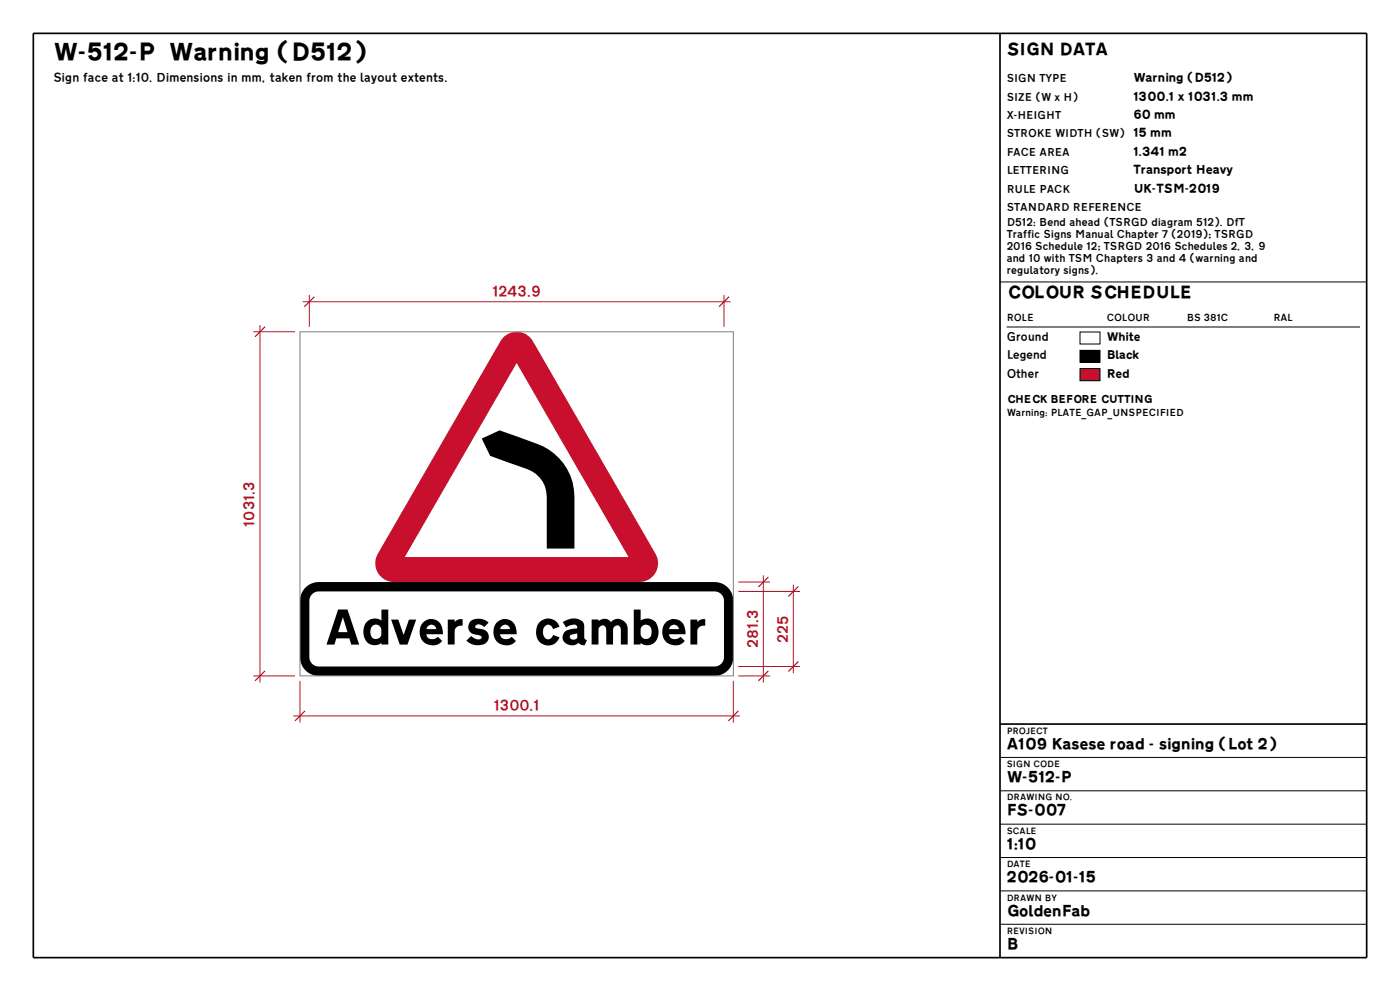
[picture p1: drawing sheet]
<svg xmlns="http://www.w3.org/2000/svg" width="420mm" height="297mm" viewBox="0 0 420 297" stroke-linecap="round" stroke-linejoin="round" font-family="sans-serif">
<path d="M150.7 101.4a5.6 5.6 0 0 1 9.2 .9l36.8 63.7a5.6 5.6 0 0 1-4.9 8.4h-73.6a5.6 5.6 0 0 1-4.9-8.4z" fill-rule="evenodd" fill="#c8102e"/>
<path d="M155 108.8l33.6 58.1h-67.2z" fill="#fff"/>
<g fill="#000">
<path d="M144.5 131.4l5.4-2.4 11.1 4a16.8 16.8 0 0 1 11.3 15.8v15.6h-8.3v-15.6a8.7 8.7 0 0 0-5.8-8.2l-11.2-4z" fill-rule="evenodd"/>
<path d="M91.6 176.1l1.9-1.2 2.1-.5h118.8a5.6 5.6 0 0 1 5.6 5.7v16.8a5.6 5.6 0 0 1-5.6 5.7h-118.8a5.6 5.6 0 0 1-5.6-5.7v-17.6l.4-1.4z" fill-rule="evenodd"/>
</g>
<path d="M93.6 178.1l.9-.6 1.1-.2h118.8a2.81 2.81 0 0 1 2.8 2.8v16.8a2.81 2.81 0 0 1-2.8 2.9h-118.8a2.81 2.81 0 0 1-2.8-2.9v-16.8l.2-1.1z" fill-rule="evenodd" fill="#fff"/>
<path d="M101.4 182.7h2.9l3.5 10.5h-2.4l-.6-1.9h-3.9l-.6 1.9h-2.3zM102.8 184.9l-1.3 4.6h2.7zM110.2 186.2a3.5 3.5 0 0 1 4.2-.2v-3.3h2.1v10.5h-2.1v-.5l-.6 .4a3.4 3.4 0 0 1-4.8-3.7l.1-.7a4.1 4.1 0 0 1 1.1-2.5zM111.6 187.7a2.31 2.31 0 0 0 1.1 3.8 1.54 1.54 0 0 0 1.7-1.4v-1.6a1.61 1.61 0 0 0-1.1-1.2 1.61 1.61 0 0 0-1.7 .4zM117.3 185.7h2.2l1.6 4.6 1.6-4.6h2.1l-2.6 7.5h-2.3zM127.1 186.4a3.6 3.6 0 0 1 4-.4 3.6 3.6 0 0 1 1.8 3.7v.4h-5a1.98 1.98 0 0 0 1.5 1.4 1.98 1.98 0 0 0 2-.7l1.2 1.2a3.7 3.7 0 0 1-4.2 1.2 3.7 3.7 0 0 1-2.5-3.5 4.6 4.6 0 0 1 1.2-3.3zM128.4 187.6l-.5 .9h3a1.5 1.5 0 0 0-2.5-.9zM134.3 185.7h2.1v.7l.2-.2a2.72 2.72 0 0 1 2.2-.6v1.9a1.9 1.9 0 0 0-2.4 1.7v4h-2.1zM141.1 186.2a4.3 4.3 0 0 1 5.5 .4l-1.3 1.3a1.73 1.73 0 0 0-2.8-.2l.2 .5a5.3 5.3 0 0 1 3.7 1.5 2.57 2.57 0 0 1-.3 2.8 2.57 2.57 0 0 1-2.6 .9 3.8 3.8 0 0 1-3.5-1.5l1.3-1.2a2.69 2.69 0 0 0 2.9 .8 .62 .62 0 0 0 .2-.8 .62 .62 0 0 0-.7-.3h-.1a2.62 2.62 0 0 1-2.8-3.8zM149.2 186.4a3.6 3.6 0 0 1 4-.4 3.6 3.6 0 0 1 1.8 3.7v.4h-5a1.98 1.98 0 0 0 1.5 1.4 1.98 1.98 0 0 0 2-.7l1.2 1.2a3.7 3.7 0 0 1-4.2 1.2 3.7 3.7 0 0 1-2.5-3.5 4.6 4.6 0 0 1 1.2-3.3zM150.5 187.6l-.4 .9h2.9a1.5 1.5 0 0 0-2.5-.9zM162.1 186.2a3.5 3.5 0 0 1 5.7 1.7l-1.8 .6a1.6 1.6 0 0 0-2-1.1 1.6 1.6 0 0 0-1.1 2 1.67 1.67 0 0 0 2.1 2.1l.5-.4a.73 .73 0 0 1 .8-.7l1.4 .6a3.3 3.3 0 0 1-3.7 2.4 4.1 4.1 0 0 1-3.1-4.7 3.7 3.7 0 0 1 1.2-2.5zM168.8 186.4l2.7-1a4.1 4.1 0 0 1 3.4 1.1l.4 1v3a1.04 1.04 0 0 0 .8 1.3l-.5 1.1a.91 .91 0 0 1-1.5 .2l-.6-.5a2.93 2.93 0 0 1-4.7-1.3 2.69 2.69 0 0 1 2.2-2.7l2.2-.2a1.07 1.07 0 0 0-.5-1.2 1.07 1.07 0 0 0-1.3 .1l-1.6 .7zM171.1 190.3l-.1 .3a1.12 1.12 0 0 0 .6 1.2 1.12 1.12 0 0 0 1.3-.3l.3-.5v-1.1zM177.5 185.7h2v.5l.6-.4a2.38 2.38 0 0 1 3.2 .7 2.9 2.9 0 0 1 4.8 .9l.2 1.1v4.7h-2.1v-4.6l-.5-1.1a1.21 1.21 0 0 0-1.7 .8l-.1 4.9h-2l-.1-5.1a1.19 1.19 0 0 0-1.4-.6 1.19 1.19 0 0 0-.9 1.2v4.5h-2zM190.1 182.7h2.1v3.3a3.5 3.5 0 0 1 3.8-.1 3.5 3.5 0 0 1 1.6 3.5 3.4 3.4 0 0 1-1.6 3.5 3.4 3.4 0 0 1-3.8-.2v.5h-2.1zM192.5 187.8l-.3 .8v1.7a1.73 1.73 0 0 0 2.2 1.1 1.73 1.73 0 0 0 1.1-2.2 1.71 1.71 0 0 0-1-1.8 1.71 1.71 0 0 0-2 .4zM199.9 186.4a3.6 3.6 0 0 1 4-.4 3.6 3.6 0 0 1 1.8 3.7v.4h-5a1.98 1.98 0 0 0 1.5 1.4 1.98 1.98 0 0 0 2-.7l1.1 1.2a3.7 3.7 0 0 1-4.1 1.2 3.7 3.7 0 0 1-2.5-3.5 4.6 4.6 0 0 1 1.2-3.3zM201.2 187.6l-.5 .9h3a1.5 1.5 0 0 0-2.5-.9zM207.1 185.7h2.1v.7l.2-.2a2.72 2.72 0 0 1 2.2-.6v1.9a1.9 1.9 0 0 0-2.4 1.7v4h-2.1z" fill-rule="evenodd" fill="#000"/>
<path d="M90 99.4h130v103.2h-130z" fill="none" stroke="#808080" stroke-width=".3"/>
<path d="M324 99.5h6v3.6h-6z" fill="#fff"/>
<path d="M324 99.5h6v3.6h-6zM324 105h6v3.6h-6z" fill="none" stroke="#000" stroke-width=".3"/>
<path d="M324 105h6v3.6h-6z" fill="#000"/>
<path d="M324 110.5h6v3.6h-6z" fill="#c8102e"/>
<path d="M300 84.5h110M302 98h106M324 110.5h6v3.6h-6zM300 227h110M300 237h110M300 247h110M300 257h110M300 267h110M300 277h110" fill="none" stroke="#000" stroke-width=".3"/>
<g fill="none" stroke="#b01020" stroke-width=".3">
<path d="M76 99.4h12.5M78 97.4v107.2M90.8 90.4h128.4M92.8 88.4v9.5M217.2 88.4v9.5M221.5 174.4h9.5M221.5 177.3h18.5M229 172.4v32.2M238 175.3v26.5M221.5 199.8h18.5M76 202.6h12.5M88 214.6h134"/>
<path d="M90 204.1v12.5M220 204.1v12.5M221.5 202.6h9.5"/>
</g>
<path d="M79.5 97.9l-3 3M94.3 88.9l-3 3M218.7 88.9l-3 3M230.5 172.9l-3 3M239.5 175.8l-3 3M239.5 198.3l-3 3M79.5 201.1l-3 3M91.5 213.1l-3 3M221.5 213.1l-3 3M230.5 201.1l-3 3" fill="none" stroke="#b01020" stroke-width=".35"/>
<path d="M10 10h400v277h-400zM300 10v277M300 217h110" fill="none" stroke="#000" stroke-width=".5"/>
<text font-size="7.1" x="16" y="19">W-512-P Warning (D512)</text>
<g font-size="5">
<text x="302" y="17">SIGN DATA</text>
<text x="302" y="90">COLOUR SCHEDULE</text>
</g>
<g font-size="4.6">
<text x="302" y="225">A109 Kasese road - signing (Lot 2)</text>
<text x="302" y="235">W-512-P</text>
<text x="302" y="245">FS-007</text>
<text x="302" y="255">1:10</text>
<text x="302" y="265">2026-01-15</text>
<text x="302" y="275">GoldenFab</text>
<text x="302" y="285">B</text>
</g>
<g font-size="4.3" fill="#b01020">
<text x="147.7" y="89.2">1243.9</text>
<text x="76.8" y="157.8" transform="rotate(-90 76.8 157.8)">1031.3</text>
<text x="227.8" y="194.3" transform="rotate(-90 227.8 194.3)">281.3</text>
<text x="236.8" y="192.6" transform="rotate(-90 236.8 192.6)">225</text>
<text x="148.1" y="213.4">1300.1</text>
</g>
<g font-size="3.6">
<text x="16" y="25">Sign face at 1:10. Dimensions in mm, taken from the layout extents.</text>
<text x="340" y="25">Warning (D512)</text>
<text x="340" y="30.5">1300.1 x 1031.3 mm</text>
<text x="340" y="36">60 mm</text>
<text x="340" y="47">1.341 m2</text>
<text x="340" y="52.5">Transport Heavy</text>
<text x="340" y="58">UK-TSM-2019</text>
</g>
<g font-size="3.4">
<text x="302" y="102.5">Ground</text>
<text x="332" y="102.5">White</text>
<text x="302" y="108">Legend</text>
<text x="302" y="113.5">Other</text>
<text x="332" y="108">Black</text>
<text x="332" y="113.5">Red</text>
</g>
<g font-size="3.1">
<text x="302" y="25">SIGN TYPE</text>
<text x="302" y="30.5">SIZE (W x H)</text>
<text x="302" y="36">X-HEIGHT</text>
<text x="302" y="41.5">STROKE WIDTH (SW) 15 mm</text>
<text x="302" y="47">FACE AREA</text>
<text x="302" y="52.5">LETTERING</text>
<text x="302" y="58">RULE PACK</text>
<text x="302" y="63.5">STANDARD REFERENCE</text>
<text x="302" y="68">D512: Bend ahead (TSRGD diagram 512). DfT</text>
<text x="302" y="71.6">Traffic Signs Manual Chapter 7 (2019); TSRGD</text>
<text x="302" y="75.2">2016 Schedule 12; TSRGD 2016 Schedules 2, 3, 9</text>
<text x="302" y="78.8">and 10 with TSM Chapters 3 and 4 (warning and</text>
<text x="302" y="82.4">regulatory signs).</text>
<text x="302" y="121">CHECK BEFORE CUTTING</text>
</g>
<g font-size="2.9">
<text x="302" y="96.5">ROLE</text>
<text x="332" y="96.5">COLOUR</text>
<text x="356" y="96.5">BS 381C</text>
<text x="382" y="96.5">RAL</text>
<text x="302" y="125">Warning: PLATE_GAP_UNSPECIFIED</text>
</g>
<g font-size="2.6">
<text x="302" y="220.2">PROJECT</text>
<text x="302" y="230.2">SIGN CODE</text>
<text x="302" y="240.2">DRAWING NO.</text>
<text x="302" y="250.2">SCALE</text>
<text x="302" y="260.2">DATE</text>
<text x="302" y="270.2">DRAWN BY</text>
<text x="302" y="280.2">REVISION</text>
</g>
</svg>
